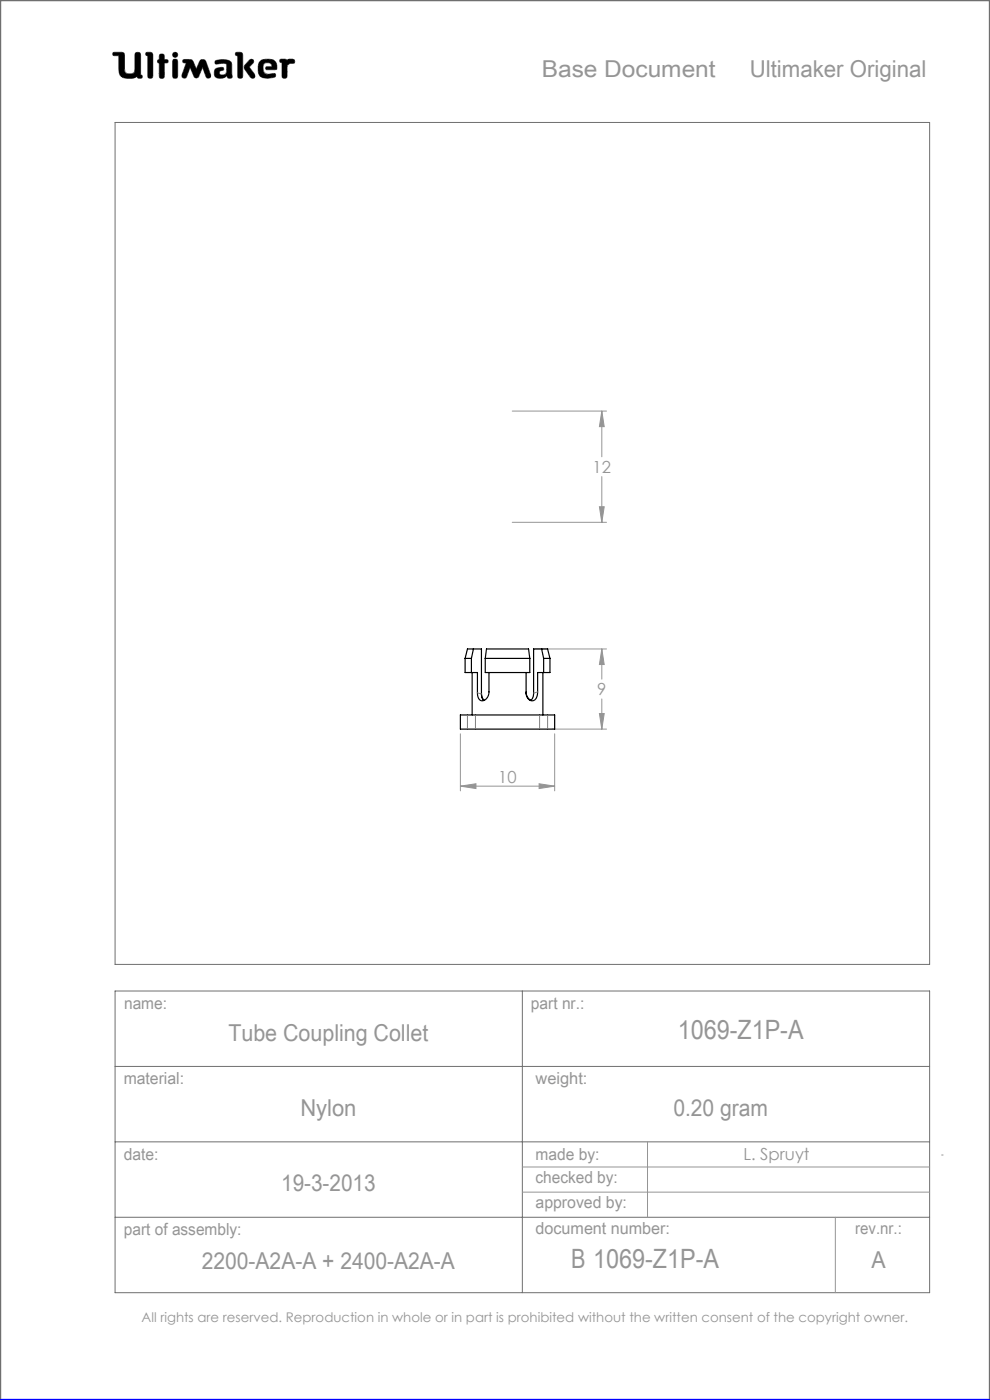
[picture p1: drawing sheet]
<svg xmlns="http://www.w3.org/2000/svg" width="210mm" height="297mm" viewBox="0 0 210 297" stroke-linecap="round" stroke-linejoin="round" font-family="sans-serif">
<g fill="none" stroke="#6f6f6f" stroke-width=".21">
<path d="M24 11.1h1.8l.5 .2 .2 4a1.62 1.62 0 0 0 2 0l.2-4a.65 .65 0 0 1 .7-.2 .65 .65 0 0 1 .4 .6v4.2l.3 .1-.1 .6a.65 .65 0 0 1-.9-.3 4 4 0 0 1-3 .2l-.6-.5-.2-.6-.1-3.6h-1.2l-.1-.3zM29.1 16.2v.1M31 11.1l1.2 .1 .2 .4v4.8a.59 .59 0 0 1-.7 .2 .59 .59 0 0 1-.4-.5v-4.3l-.4-.1zM33.8 13.4h.1M33.8 12.6h.1M33.8 12.6l-.3 .1-.1 .3 .1 .3 .3 .1M33.8 12.6v-1a.59 .59 0 0 1 .7-.1 .59 .59 0 0 1 .4 .5v.6l.6 .1a.4 .4 0 0 1 0 .6l-.6 .1-.1 3.1a.59 .59 0 0 1-.6 .1 .59 .59 0 0 1-.4-.5v-2.7M36.8 12.6h.7l.2 .5v3l-.2 .4-.3 .1-.4-.1-.2-.4v-3zM38.9 12.7l1.3-.1 .6 .2 .8 1.9 .9-2 .6-.1 .4 .1 1.2 3.2v.5l-.4 .2-.4-.1-.9-2.2-.9 2-.5 .3-.3-.2-1-2.1-.7 1.9-.3 .4-.5-.1-.2-.1v-.5l.9-2.6-.7-.1zM42.1 16.2h.1M45.7 12.9a3.6 3.6 0 0 1 3.3 .3l.2 .5v2.1a.53 .53 0 0 1-.2 .8l-.7-.1-.2-.4a1.97 1.97 0 0 1-2.5 .2 1.34 1.34 0 0 1 .4-1.8l1.3-.2 .1 .6a.74 .74 0 0 0-.9 .7 .95 .95 0 0 0 1.4 .1l.2-.6-.1-1.5a2.7 2.7 0 0 0-2 0l-.4-.2zM50.1 11.1l1.2 .1 .2 .4-.1 4.8a.59 .59 0 0 1-.6 .2 .59 .59 0 0 1-.4-.5v-4.3l-.4-.1z"/>
<path d="M52.9 12.8l.4-.2 .4 .1 .1 .4-.9 1.1 1.1 1.5 .1 .6-.2 .3h-.4a5.9 5.9 0 0 1-1.7-2.3l.2-.5zM56.6 14.8h.1M56.6 14.8l-.3-.3 .2-.3 1.2-.1-.2-.5a1.04 1.04 0 0 0-1.7 .5l.2 1.3 .8 .4M56.6 14.8h1.7l.4-.2a1.66 1.66 0 0 0-1.5-2l-1.7 .1a2.65 2.65 0 0 0-.3 3.5 3.5 3.5 0 0 0 3.2 .1l.1-.3-.2-.4-1.5 .2M56.8 15.8h.1M59.5 12.6h1.1l.3 .2a1.21 1.21 0 0 1 1.5-.1l.1 .6-1 .2-.6 .4-.1 2.5a.59 .59 0 0 1-.6 .2 .59 .59 0 0 1-.4-.5v-2.8l-.4-.2zM24.4 26h172.8v178.6h-172.8zM24.4 210.2h172.8v64h-172.8zM110.8 210.2v64M24.4 226.2h172.8M24.4 242.2h172.8M24.4 258.2h172.8"/>
<circle cx="37.2" cy="11.6" r=".56"/>
</g>
<path d="M0 297v-297h210v297" fill="none" stroke="#6f6f6f" stroke-width=".5"/>
<g fill="none" stroke="#959595" stroke-width=".21">
<path d="M108.7 87.2h20M127.7 87.2l.5 3.3h-1.1zM127.7 87.2v9.7M108.7 110.8h20M127.1 107.5h1.1l-.5 3.3zM127.7 101.1v9.7M113.1 137.7h15.6M127.7 137.7l.5 3.3h-1.1zM127.7 137.7v6.4M97.7 155.7v12.1M117.2 154.7h11.5M117.7 155.7v12.1"/>
<path d="M127.1 151.4h1.1l-.5 3.3zM127.7 148.3v6.4M97.7 166.8l3.3-.5v1zM97.7 166.8h20M114.4 166.3l3.3 .5-3.3 .5zM110.8 247.6h86.4M110.8 252.9h86.4M137.4 242.2v16M177.2 258.2v16M199.7 245h.4"/>
</g>
<path d="M0 297h210" fill="none" stroke="#00f" stroke-width=".5"/>
<path d="M45.7 12.9l-.1 .4 .2 .3 1.7-.2 .6 .2-.1 1.8-.2 .4-.5 .1a.54 .54 0 0 1-.8-.5 .54 .54 0 0 1 .8-.5l.2-.1-.1-.4-.4-.1a1.31 1.31 0 0 0-1.5 .9 1.14 1.14 0 0 0 .3 1.2 1.14 1.14 0 0 0 1.2 .2l.8-.3a.23 .23 0 0 1 .3-.2 .23 .23 0 0 1 .2 .4 .58 .58 0 0 0 .8 .1 .58 .58 0 0 0 .1-.9v-2a1.32 1.32 0 0 0-1.7-1.1zM50 11.2v.5l.4 .1v4.5l.2 .3h.6l.3-.4v-4.7l-.4-.4zM53 12.7l-1.1 1.2-.1 .5 1.4 2.1 .6 .1 .3-.3v-.4l-1.2-1.7 .9-.9v-.4l-.3-.3zM55.1 13a2.66 2.66 0 0 0 .3 3.4l1.4 .2 1.3-.2 .4-.3-.2-.5-1.5 .2-.6-.2-.3-.4-.1-.9a.98 .98 0 0 1 .7-1 .98 .98 0 0 1 1.1 .5l.1 .3-1.2 .1-.1 .4 .2 .2h1.6a.49 .49 0 0 0 .5-.2 .49 .49 0 0 0 0-.6 1.57 1.57 0 0 0-2-1.4h-.9zM59.4 12.6v.5l.4 .2v3l.3 .3h.5l.3-.4v-2.3l.6-.4 .9-.1 .1-.6-.4-.3-.9 .1-.3 .2-.3-.2zM36.7 12.6l-.1 3.7 .2 .3h.6l.3-.4v-3.3l-.3-.3zM36.6 11.6a.56 .56 0 0 0 1.1 0 .56 .56 0 0 0-1.1 0zM33.9 11.6l-.1 1-.3 .2-.1 .3 .4 .3v3l.2 .2h.5l.3-.1 .1-.3v-2.8l.7-.1 .1-.4-.2-.2-.6-.1-.2-1.1zM31 11.2l-.1 .5 .4 .1 .1 4.5 .2 .3h.5l.3-.4v-4.7l-.4-.4zM38.8 12.7v.6h.7l-.9 2.7 .2 .5 .4 .1 .3-.2 .8-2.1 .9 2 .2 .2h.4l.3-.2 .9-2 .8 2.1 .5 .2 .4-.3v-.4l-1-2.8-.3-.4-.5-.1-.4 .2-.9 1.9-.9-2-.5-.1zM24 11.2l-.1 .3 .2 .3h1.1v2.7a1.73 1.73 0 0 0 2.1 2.1 2.42 2.42 0 0 0 1.8-.4l.3 .4h.6l.2-.3-.1-.3-.3-.1v-4.3l-.1-.3-.2-.2h-.6l-.3 .4v3.4a.89 .89 0 0 1-1.3 .8 .81 .81 0 0 1-.9-1.1l-.1-3.3-.5-.2z" fill-rule="evenodd" fill="#000"/>
<path d="M97.7 166.8l3.3-.5v1zM114.4 166.3l3.3 .5-3.3 .5zM127.7 137.7l.5 3.3h-1.1zM127.1 151.4h1.1l-.5 3.3zM127.1 107.5h1.1l-.5 3.3zM127.7 87.2l.5 3.3h-1.1z" fill="#959595"/>
<g fill="none" stroke="#000" stroke-width=".25">
<path d="M98.7 139.7h1.3M98.7 139.7v3h1.3M100 139.7v3M100.4 137.7h1.7v9.8l.3 .8 .3 .3M100.4 137.7h-1.2l-.5 2M100.4 137.7l-.4 2M102.9 139.7h9.5M102.9 139.7v3h9.5v-3M102.9 139.7l.3-2h8.9l.3 2M114.9 137.7h-1.7v9.6l-.2 .8-.5 .5M114.9 137.7h1.3l.5 2M114.9 137.7l.4 2"/>
<path d="M115.3 139.7h1.4M115.3 139.7v3M116.7 139.7v3h-1.4M97.7 151.7h20v3h-20zM100 142.7h1.3v4.3a1.25 1.25 0 0 0 1.3 1.6l.7-.5 .4-1v-4.4M100.2 142.7v9M102.1 147l.2 .9 .4 .7M111.6 142.7v4.3a1.27 1.27 0 0 0 .5 1.4 1.27 1.27 0 0 0 1.5-.1l.4-1.2v-4.4h1.3M111.6 146.8l.2 1 .8 .8M115.2 142.7v9"/>
</g>
<path d="M99.2 151.7v3M100.9 151.7v3M101.3 147l.8 .2M114 146.8l-.8 .2M114.5 151.7v3M116.2 151.7v3" fill="none" stroke="#808080" stroke-width=".21"/>
<g font-size="5.6" fill="#959595">
<text x="143.8" y="220.3">1069-Z1P-A</text>
<text x="121.1" y="269.1">B 1069-Z1P-A</text>
</g>
<g font-size="4.9" fill="#959595">
<text x="114.9" y="16.3">Base Document</text>
<text x="159" y="16.3">Ultimaker Original</text>
<text x="48.4" y="220.9">Tube Coupling Collet</text>
<text x="63.7" y="236.7">Nylon</text>
<text x="142.8" y="236.7">0.20 gram</text>
<text x="59.6" y="252.7">19-3-2013</text>
<text x="42.8" y="269.3">2200-A2A-A + 2400-A2A-A</text>
<text x="184.9" y="269.1">A</text>
</g>
<g font-size="3.5" fill="#959595">
<text x="125.7" y="100.3">12</text>
<text x="126.7" y="147.5">9</text>
<text x="105.7" y="166">10</text>
<text x="26.3" y="214.1">name:</text>
<text x="112.6" y="214">part nr.:</text>
<text x="26.2" y="229.9">material:</text>
<text x="113.6" y="229.9">weight:</text>
<text x="26.3" y="246">date:</text>
<text x="113.6" y="246">made by:</text>
<text x="113.6" y="251.1">checked by:</text>
<text x="157.7" y="246.2">L. Spruyt</text>
<text x="113.6" y="256.3">approved by:</text>
<text x="26.3" y="262">part of assembly:</text>
<text x="113.6" y="261.8">document number:</text>
<text x="181.4" y="261.9">rev.nr.:</text>
</g>
<text font-size="2.8" fill="#959595" x="30" y="280.4">All rights are reserved. Reproduction in whole or in part is prohibited without the written consent of the copyright owner.</text>
</svg>
